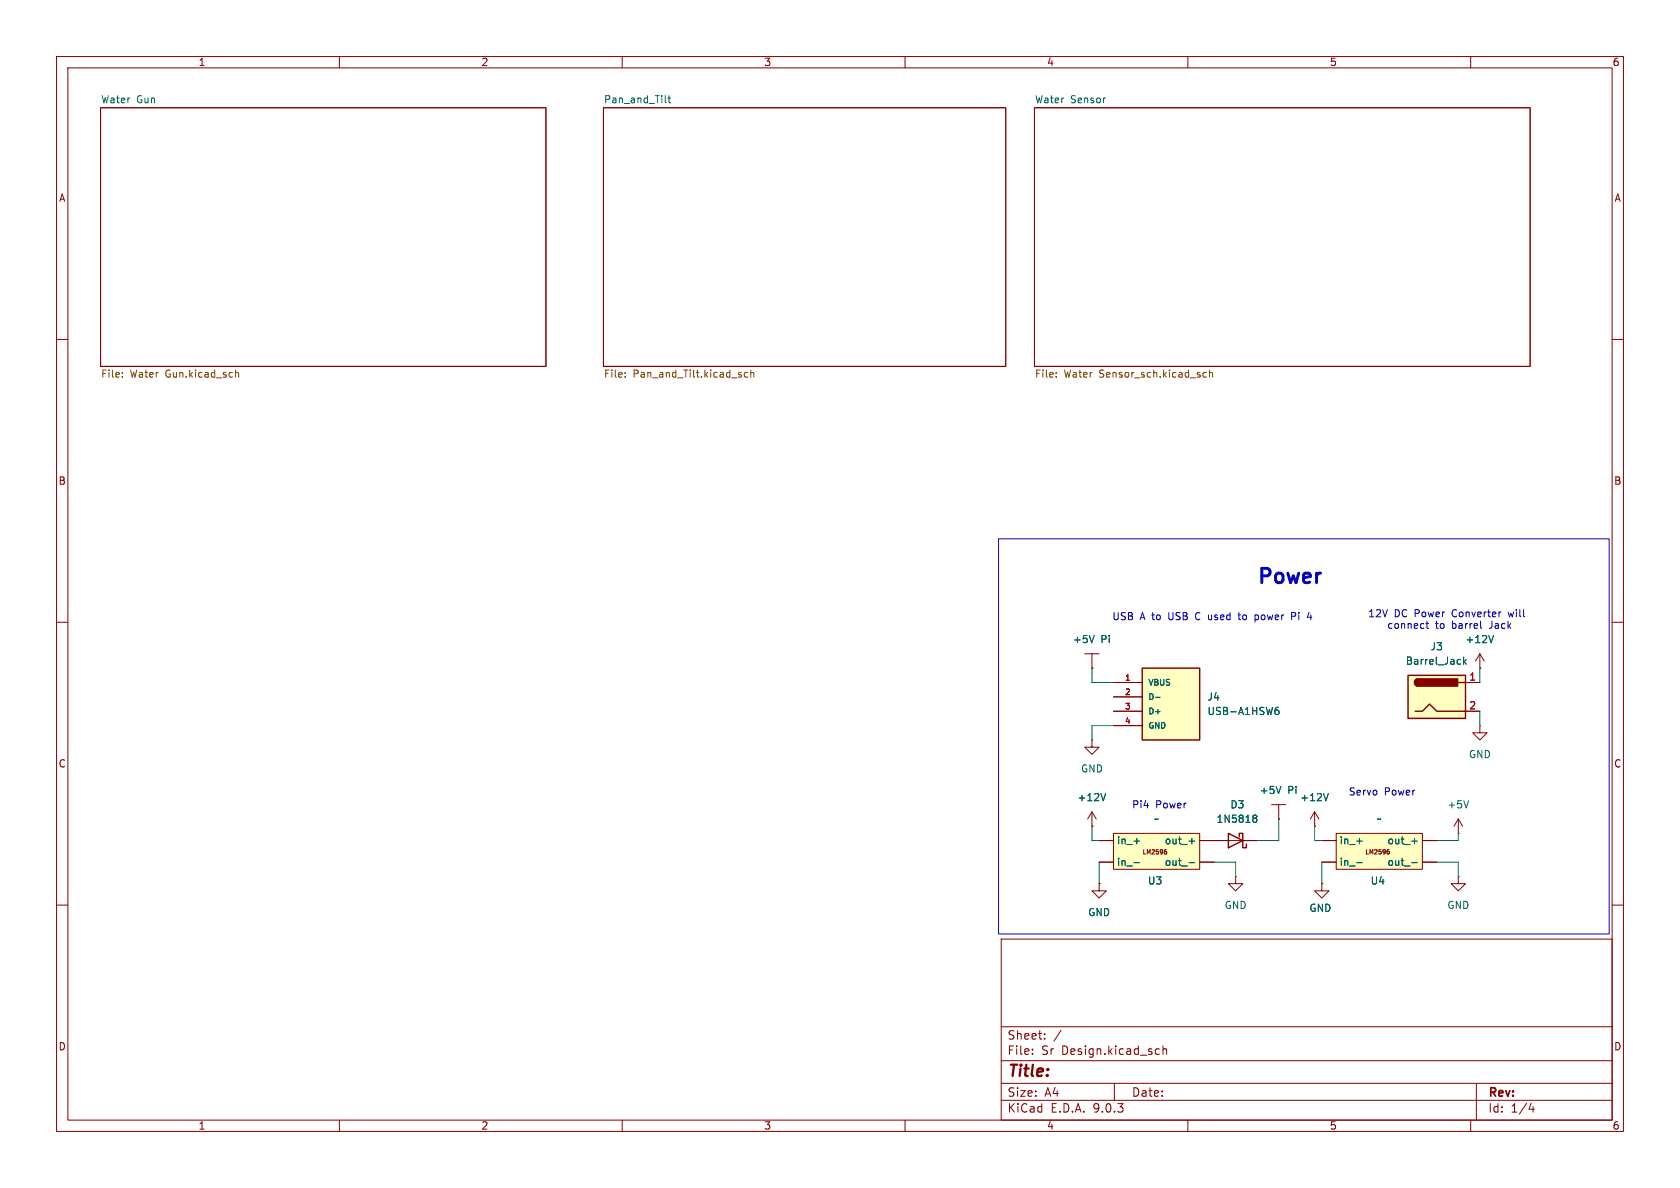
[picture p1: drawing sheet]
<svg xmlns="http://www.w3.org/2000/svg" width="297mm" height="210mm" viewBox="0 0 297 210" stroke-linecap="round" stroke-linejoin="round" font-family="sans-serif">
<g fill="none" stroke="#840000" stroke-width=".18">
<path d="M10 10h277v190h-277zM12 12h273v186h-273zM17.8 19.1h78.7v45.7h-78.7zM60 10v2M106.7 19.1h71.1v45.7h-71.1zM110 10v2M160 10v2M182.9 19.1h87.6v45.7h-87.6zM210 10v2M260 10v2M10 60h2M285 60h2"/>
<path d="M10 110h2M285 110h2M10 160h2M177 166h108v32h-108zM285 160h2M60 198v2M110 198v2M160 198v2M177 194.5h108M177 191.5h108M177 187.5h108M177 181.5h108"/>
<path d="M182.5 186.3v.1M182.5 185.5v.1M184.7 183.6v.1M184.7 182.8v.1M187.6 182.1l-1.3 2M197 191.5v3M204.5 185.4l.5 .1M205 186.3l-.5 .1M205.6 185.5l.2-.1 .4 .1v.9M205.6 184.9v1.5M210 198v2M260 198v2"/>
<path d="M261 191.5v6.5M270.7 195l-.4 1.1h.9M271 195.6v1"/>
</g>
<g fill="none" stroke="#725600" stroke-width=".18">
<path d="M21.6 66.6v.1M21.6 65.9v.1M41.6 66l.2-.2 .3 .1 .1 .8M41.6 65.4v1.3M110.5 66.6v.1M110.5 65.9v.1M132.2 65.9l-.4-.1-.2 .3 .1 .5h.5M132.7 66l.2-.2 .3 .1 .1 .8M132.7 65.4v1.3M186.7 66.6v.1M186.7 65.9v.1M213.3 65.9l-.4-.1-.2 .3 .1 .5h.5"/>
<path d="M213.8 66l.2-.2 .3 .1 .1 .8M213.8 65.4v1.3"/>
</g>
<path d="M117.7 18.1l.1 .1M118.1 17.3h.5M118.3 16.9v1.1l.3 .2" fill="none" stroke="#006464" stroke-width=".18"/>
<path d="M248.9 119.4h10.2v7.6h-10.2z" fill="#ffffc2"/>
<path d="M248.9 119.4h10.2v7.6h-10.2zM250.2 125.7h1.3l1.2-1.2 1.3 1.2h5.1M250.7 120a.64 .64 0 0 0-.6 .7 .64 .64 0 0 0 .6 .6M257.8 120.7h1.3" fill="none" stroke="#840000" stroke-width=".25"/>
<g fill="#840000" stroke="#840000" stroke-width=".25">
<path d="M250.2 120.2l.5-.2v1.3a.63 .63 0 0 1-.6-.4 .63 .63 0 0 1 .1-.7z"/>
<path d="M250.7 120h7v1.3h-7z"/>
</g>
<g fill="none" stroke="#840000" stroke-width=".18">
<path d="M261.6 118.1h.1M261.6 115.6l-.7 1.2M261.6 115.6l.8 1.2M261.6 115.6v2.5M259.1 120.7h2.5M259.1 125.7h2.5M261.6 128.3v1.2h1.3l-1.3 1.3-1.3-1.3h1.3M261.6 128.3h.1M193 146.1h.1M193 143.5l-.7 1.3M193 143.5l.8 1.3M193 143.5v2.6"/>
<path d="M218.4 154.9v1.3h1.3l-1.3 1.3-1.2-1.3h1.2M218.4 154.9h.1M232.4 146.1h.1M232.4 143.5l-.8 1.3M232.4 143.5l.8 1.3M232.4 143.5v2.6M233.7 156.2v1.3h1.2l-1.2 1.3-1.3-1.3h1.3M233.7 156.2h.1M257.8 147.3h.1M257.8 144.8l-.8 1.3M257.8 144.8l.8 1.3M257.8 144.8v2.5"/>
</g>
<path d="M258.7 116.1v1.3M258.9 116.9l.3 .5M259.2 116.6l-.5 .5M264 112.3l-.4 1.3M195.5 140.3l-.5 1.2M234.8 140.3l-.4 1.2M259.6 141.5l-.4 1.3" fill="none" stroke="#006464" stroke-width=".18"/>
<path d="M201.9 118.1h10.2v12.7h-10.2z" fill="#ffffc2"/>
<path d="M201.9 118.1h10.2v12.7h-10.2z" fill="none" stroke="#840000" stroke-width=".25"/>
<path d="M191.8 115.6h2.5M193 118.1h.1M193 115.6v2.5M196.8 120.7h5.1M196.8 123.2h5.1M196.8 125.7h5.1M196.8 128.3h5.1" fill="none" stroke="#840000" stroke-width=".18"/>
<path d="M193.4 112.3l-.4 1.3M204.3 123.3h.8M225.4 125.8l.2-.3h.3l.2 .3v.3l-.2 .2-.4-.1-.1-.1M226 125l-.4 .1-.2 .5" fill="none" stroke="#006464" stroke-width=".18"/>
<path d="M236.2 147.3h15.3v6.4h-15.3z" fill="#ffffc2"/>
<g fill="none" stroke="#840000" stroke-width=".18">
<path d="M193 130.8v1.3h1.3l-1.3 1.3-1.2-1.3h1.2M193 130.8h.1M194.3 156.2v1.3h1.3l-1.3 1.3-1.3-1.3h1.3M194.3 156.2h.1M214.6 148.6h7.6M224.8 142.2h2.5M226.1 144.8h.1M226.1 142.2v2.6M233.7 148.6h2.5M233.7 152.4h2.5M236.2 147.3h15.3v6.4h-15.3zM245.3 150.5l.3 .1v.3l-.3 .1"/>
<path d="M251.5 148.6h2.5M251.5 152.4h2.5"/>
</g>
<path d="M226.5 139l-.5 1.3M221.6 144.6h.1M221.6 144.1h.4l.1 .1 .1 .2-.2 .2M221.7 144.6h.3M221.7 144.6l-.1 .1M222 144.6l.2 .3-.1 .3-.1 .2-.4-.1M239.9 148.7h.9M239.9 152.5h.9M249.6 148.7h.9M249.6 152.5h.9" fill="none" stroke="#006464" stroke-width=".18"/>
<path d="M217.2 147.3l2.5 1.3-2.5 1.3zM219.1 148v-.7h.6v2.6h.6v-.7" fill="none" stroke="#840000" stroke-width=".25"/>
<path d="M196.8 147.3h15.3v6.4h-15.3z" fill="#ffffc2"/>
<g fill="none" stroke="#840000" stroke-width=".18">
<path d="M193 118.1h.1M261.6 118.1h.1M196.8 120.7h5.1M196.8 125.7h5.1M196.8 123.2h5.1M196.8 128.3h5.1M259.1 120.7h2.5M259.1 125.7h2.5M193 146.1h.1M194.3 156.2h.1M194.3 148.6h2.5M194.3 152.4h2.5"/>
<path d="M196.8 147.3h15.3v6.4h-15.3zM206 150.5l.3 .1-.1 .3-.2 .1M212.1 148.6h5.1M212.1 152.4h2.5M219.7 148.6h2.5M226.1 144.8h.1M232.4 146.1h.1M233.7 156.2h.1M233.7 148.6h2.5M233.7 152.4h2.5M251.5 148.6h2.5M251.5 152.4h2.5"/>
<path d="M257.8 154.9v1.3h1.3l-1.3 1.3-1.3-1.3h1.3M257.8 154.9h.1"/>
</g>
<g fill="none" stroke="#006464" stroke-width=".18">
<path d="M193.4 112.3l-.4 1.3M258.7 116.1v1.3M258.9 116.9l.3 .5M259.2 116.6l-.5 .5M264 112.3l-.4 1.3M204.3 123.3h.8M225.4 125.8l.2-.3h.3l.2 .3v.3l-.2 .2-.4-.1-.1-.1M226 125l-.4 .1-.2 .5M226.5 139l-.5 1.3M195.5 140.3l-.5 1.2M200.5 148.7h.9M200.5 152.5h.9"/>
<path d="M210.2 148.7h1M210.2 152.5h1M221.6 144.6h.1M221.6 144.1h.4l.1 .1 .1 .2-.2 .2M221.7 144.6h.3M221.7 144.6l-.1 .1M222 144.6l.2 .3-.1 .3-.1 .2-.4-.1M234.8 140.3l-.4 1.2M239.9 148.7h.9M239.9 152.5h.9M249.6 148.7h.9M249.6 152.5h.9"/>
</g>
<path d="M193 118.1v2.6h3.8M261.6 118.1v2.6M196.8 128.3h-3.8v2.5M261.6 125.7v2.6M193 146.1v2.5h1.3M194.3 152.4v3.8M214.6 152.4h3.8v2.5M226.1 144.8v3.8h-3.9M232.4 146.1v2.5h1.3M233.7 152.4v3.8M254 152.4h3.8v2.5M257.8 147.3v1.3h-3.8" fill="none" stroke="#009600" stroke-width=".18"/>
<path d="M176.5 95.3h108v69.8h-108zM218.9 108.7h.4M219 108.3v1.1l.3 .1M221.9 108.8l.3-.1 .2 .1M222.4 109.4l-.2 .1h-.3M228.3 108.9h.7l.1-.2-.1-.3-.7-.1v1.2M231.1 109.1h.8M231.7 108.7v.8M252.1 110.2h.5M252.3 109.8v1.1l.3 .2M261.8 111l.1 .1" fill="none" stroke="#0000c2" stroke-width=".18"/>
<text font-size="3.5" fill="#0000c2" x="222" y="103.9">Power</text>
<text font-size="2.8" fill="#840000" x="178" y="190.9">Title:</text>
<g font-size="2.1" fill="#840000">
<text x="178" y="184">Sheet:</text>
<text x="178" y="186.7">File:</text>
<text x="184.1" y="186.7">Sr</text>
<text x="187.7" y="186.7">Design.kicad_sch</text>
<text x="178" y="196.9">KiCad</text>
<text x="178" y="194.1">Size:</text>
<text x="184.7" y="194.1">A4</text>
<text x="185.7" y="196.9">E.D.A.</text>
<text x="193.3" y="196.9">9.0.3</text>
<text x="200" y="194.1">Date:</text>
<text x="263" y="194.3">Rev:</text>
<text x="263" y="196.9">Id:</text>
<text x="267.1" y="196.9">1/4</text>
</g>
<g font-size="1.8" fill="#840000">
<text x="35" y="11.9">1</text>
<text x="85" y="11.9">2</text>
<text x="135" y="11.9">3</text>
<text x="185" y="11.9">4</text>
<text x="235" y="11.9">5</text>
<text x="285" y="11.9">6</text>
<text x="10.3" y="35.9">A</text>
<text x="285.3" y="35.9">A</text>
<text x="10.3" y="85.9">B</text>
<text x="285.3" y="85.9">B</text>
<text x="10.3" y="135.9">C</text>
<text x="285.3" y="135.9">C</text>
<text x="10.3" y="185.9">D</text>
<text x="285.3" y="185.9">D</text>
<text x="35" y="199.9">1</text>
<text x="85" y="199.9">2</text>
<text x="135" y="199.9">3</text>
<text x="185" y="199.9">4</text>
<text x="235" y="199.9">5</text>
<text x="285" y="199.9">6</text>
</g>
<g font-size="1.8" fill="#006464">
<text x="17.8" y="18.3">Water</text>
<text x="24.2" y="18.3">Gun</text>
<text x="106.7" y="18.3">Pan_and_Tilt</text>
<text x="182.9" y="18.3">Water</text>
<text x="189.3" y="18.3">Sensor</text>
<text x="189.6" y="113.9">+5V</text>
<text x="194.6" y="113.9">Pi</text>
<text x="259" y="113.9">+12V</text>
<text x="248.4" y="117.7">Barrel_Jack</text>
<text x="252.8" y="115.2">J3</text>
<text x="213.4" y="124.1">J4</text>
<text x="213.4" y="126.6">USB-A1HSW6</text>
<text x="191" y="136.8">GND</text>
<text x="259.6" y="134.2">GND</text>
<text x="190.4" y="141.8">+12V</text>
<text x="217.4" y="143.1">D3</text>
<text x="222.6" y="140.6">+5V</text>
<text x="227.6" y="140.6">Pi</text>
<text x="229.8" y="141.8">+12V</text>
<text x="255.8" y="143.1">+5V</text>
<text x="197.4" y="149.5">in_+</text>
<text x="203.9" y="145.6">~</text>
<text x="205.8" y="149.5">out_+</text>
<text x="215" y="145.6">1N5818</text>
<text x="236.7" y="149.5">in_+</text>
<text x="243.3" y="145.6">~</text>
<text x="245.2" y="149.5">out_+</text>
<text x="197.4" y="153.3">in_-</text>
<text x="205.8" y="153.3">out_-</text>
<text x="236.7" y="153.3">in_-</text>
<text x="245.2" y="153.3">out_-</text>
<text x="202.8" y="156.6">U3</text>
<text x="216.4" y="160.9">GND</text>
<text x="231.4" y="161.4">GND</text>
<text x="242.2" y="156.6">U4</text>
<text x="255.8" y="160.9">GND</text>
<text x="192.3" y="162.2">GND</text>
</g>
<g font-size="1.8" fill="#725600">
<text x="17.8" y="67.1">File:</text>
<text x="23" y="67.1">Water</text>
<text x="29.4" y="67.1">Gun.kicad_sch</text>
<text x="106.7" y="67.1">File:</text>
<text x="111.9" y="67.1">Pan_and_Tilt.kicad_sch</text>
<text x="182.9" y="67.1">File:</text>
<text x="188.1" y="67.1">Water</text>
<text x="194.5" y="67.1">Sensor_sch.kicad_sch</text>
</g>
<g font-size="1.8" fill="#0000c2">
<text x="196.6" y="109.8">USB</text>
<text x="201.5" y="109.8">A to</text>
<text x="206.8" y="109.8">USB</text>
<text x="211.8" y="109.8">C used</text>
<text x="219.8" y="109.8">to</text>
<text x="222.9" y="109.8">power</text>
<text x="229.6" y="109.8">Pi</text>
<text x="241.8" y="109.3">12V</text>
<text x="245.1" y="111.4">connect</text>
<text x="246.5" y="109.3">DC Power</text>
<text x="253.8" y="111.4">to</text>
<text x="256.8" y="111.4">barrel</text>
<text x="257" y="109.3">Converter</text>
<text x="263.6" y="111.4">Jack</text>
<text x="267.2" y="109.3">will</text>
<text x="200" y="143.1">Pi4</text>
<text x="204.3" y="143.1">Power</text>
<text x="238.4" y="140.8">Servo</text>
<text x="244.7" y="140.8">Power</text>
</g>
<g font-size="1.8" fill="#a90000">
<text x="259.6" y="120.4">1</text>
<text x="259.6" y="125.5">2</text>
</g>
<g font-size="1.4" fill="#a90000">
<text x="198.8" y="120.4">1</text>
<text x="198.8" y="122.9">2</text>
<text x="198.8" y="125.5">3</text>
<text x="198.8" y="128">4</text>
</g>
<g font-size="1.4" fill="#006464">
<text x="202.9" y="121.4">VBUS</text>
<text x="202.9" y="123.9">D-</text>
<text x="202.9" y="126.5">D+</text>
<text x="202.9" y="129">GND</text>
</g>
<g font-size="1.1" fill="#840000">
<text x="201.9" y="151.2">LM2596</text>
<text x="241.2" y="151.2">LM2596</text>
</g>
</svg>
